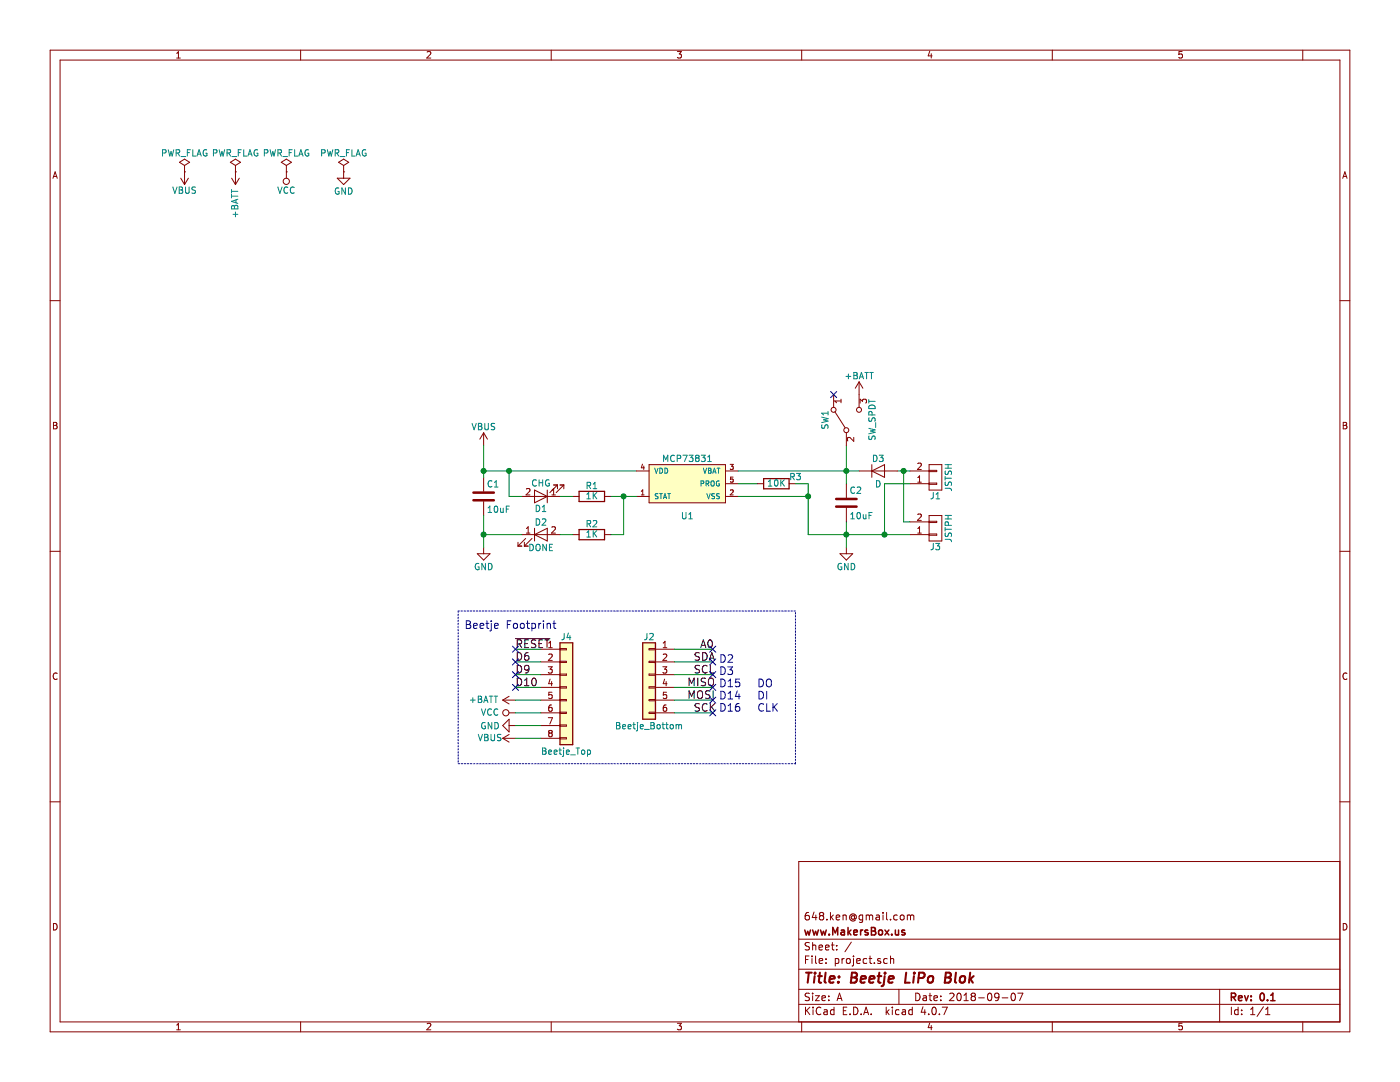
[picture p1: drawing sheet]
EESchema Schematic File Version 2
LIBS:project
LIBS:power
LIBS:device
LIBS:switches
LIBS:relays
LIBS:motors
LIBS:transistors
LIBS:conn
LIBS:linear
LIBS:regul
LIBS:74xx
LIBS:cmos4000
LIBS:adc-dac
LIBS:memory
LIBS:xilinx
LIBS:microcontrollers
LIBS:dsp
LIBS:microchip
LIBS:analog_switches
LIBS:motorola
LIBS:texas
LIBS:intel
LIBS:audio
LIBS:interface
LIBS:digital-audio
LIBS:philips
LIBS:display
LIBS:cypress
LIBS:siliconi
LIBS:opto
LIBS:atmel
LIBS:contrib
LIBS:valves
LIBS:project-cache
EELAYER 25 0
EELAYER END
$Descr A 11000 8500
encoding utf-8
Sheet 1 1
Title "Beetje LiPo Blok "
Date "2018-09-07"
Rev "0.1"
Comp "www.MakersBox.us"
Comment1 "648.ken@gmail.com"
Comment2 ""
Comment3 ""
Comment4 ""
$EndDescr
$Comp
L VBUS #PWR01
U 1 1
P 1450 1350
F 0 "#PWR01" H 1450 1200 50  0001 C CNN
F 1 "VBUS" H 1450 1500 50  0000 C CNN
F 2 "" H 1450 1350 50  0001 C CNN
F 3 "" H 1450 1350 50  0001 C CNN
	1    1450 1350
	-1   0    0    1   
$EndComp
$Comp
L GND #PWR02
U 1 1
P 2700 1350
F 0 "#PWR02" H 2700 1100 50  0001 C CNN
F 1 "GND" H 2700 1200 50  0000 C CNN
F 2 "" H 2700 1350 50  0001 C CNN
F 3 "" H 2700 1350 50  0001 C CNN
	1    2700 1350
	1    0    0    -1  
$EndComp
$Comp
L PWR_FLAG #FLG03
U 1 1
P 1450 1350
F 0 "#FLG03" H 1450 1425 50  0001 C CNN
F 1 "PWR_FLAG" H 1450 1500 50  0000 C CNN
F 2 "" H 1450 1350 50  0001 C CNN
F 3 "" H 1450 1350 50  0001 C CNN
	1    1450 1350
	1    0    0    -1  
$EndComp
$Comp
L PWR_FLAG #FLG04
U 1 1
P 2250 1350
F 0 "#FLG04" H 2250 1425 50  0001 C CNN
F 1 "PWR_FLAG" H 2250 1500 50  0000 C CNN
F 2 "" H 2250 1350 50  0001 C CNN
F 3 "" H 2250 1350 50  0001 C CNN
	1    2250 1350
	1    0    0    -1  
$EndComp
$Comp
L PWR_FLAG #FLG05
U 1 1
P 2700 1350
F 0 "#FLG05" H 2700 1425 50  0001 C CNN
F 1 "PWR_FLAG" H 2700 1500 50  0000 C CNN
F 2 "" H 2700 1350 50  0001 C CNN
F 3 "" H 2700 1350 50  0001 C CNN
	1    2700 1350
	1    0    0    -1  
$EndComp
$Comp
L +BATT #PWR06
U 1 1
P 4050 5500
F 0 "#PWR06" H 4050 5350 50  0001 C CNN
F 1 "+BATT" V 4050 5750 50  0000 C CNN
F 2 "" H 4050 5500 50  0001 C CNN
F 3 "" H 4050 5500 50  0001 C CNN
	1    4050 5500
	0    -1   -1   0   
$EndComp
$Comp
L VBUS #PWR07
U 1 1
P 4050 5800
F 0 "#PWR07" H 4050 5650 50  0001 C CNN
F 1 "VBUS" V 4050 6000 50  0000 C CNN
F 2 "" H 4050 5800 50  0001 C CNN
F 3 "" H 4050 5800 50  0001 C CNN
	1    4050 5800
	0    -1   -1   0   
$EndComp
Text Label 4050 5200 0    60   ~ 0
D6
Text Label 5500 5100 0    60   ~ 0
A0
Text Label 5450 5300 0    60   ~ 0
SCL
Text Label 5450 5200 0    60   ~ 0
SDA
Text Label 4050 5100 0    60   ~ 0
~RESET
Text Label 4050 5300 0    60   ~ 0
D9
Text Label 4050 5400 0    60   ~ 0
D10
Text Label 5450 5600 0    60   ~ 0
SCK
Text Label 5400 5500 0    60   ~ 0
MOSI
Text Label 5400 5400 0    60   ~ 0
MISO
$Comp
L GND #PWR08
U 1 1
P 4050 5700
F 0 "#PWR08" H 4050 5450 50  0001 C CNN
F 1 "GND" V 4050 5500 50  0000 C CNN
F 2 "" H 4050 5700 50  0001 C CNN
F 3 "" H 4050 5700 50  0001 C CNN
	1    4050 5700
	0    1    1    0   
$EndComp
$Comp
L Conn_01x08 J4
U 1 1
P 4450 5400
F 0 "J4" H 4450 5800 50  0000 C CNN
F 1 "Beetje_Top" H 4450 4900 50  0000 C CNN
F 2 "footprints:Beetje_Top" H 4450 5400 50  0001 C CNN
F 3 "" H 4450 5400 50  0001 C CNN
	1    4450 5400
	1    0    0    -1  
$EndComp
$Comp
L Conn_01x06 J2
U 1 1
P 5100 5300
F 0 "J2" H 5100 5600 50  0000 C CNN
F 1 "Beetje_Bottom" H 5100 4900 50  0000 C CNN
F 2 "footprints:Beetje_Bottom" H 5100 5300 50  0001 C CNN
F 3 "" H 5100 5300 50  0001 C CNN
	1    5100 5300
	-1   0    0    -1  
$EndComp
$Comp
L VCC #PWR09
U 1 1
P 2250 1350
F 0 "#PWR09" H 2250 1200 50  0001 C CNN
F 1 "VCC" H 2250 1500 50  0000 C CNN
F 2 "" H 2250 1350 50  0001 C CNN
F 3 "" H 2250 1350 50  0001 C CNN
	1    2250 1350
	-1   0    0    1   
$EndComp
$Comp
L VCC #PWR010
U 1 1
P 4050 5600
F 0 "#PWR010" H 4050 5450 50  0001 C CNN
F 1 "VCC" V 4050 5800 50  0000 C CNN
F 2 "" H 4050 5600 50  0001 C CNN
F 3 "" H 4050 5600 50  0001 C CNN
	1    4050 5600
	0    -1   -1   0   
$EndComp
$Comp
L PWR_FLAG #FLG011
U 1 1
P 1850 1350
F 0 "#FLG011" H 1850 1425 50  0001 C CNN
F 1 "PWR_FLAG" H 1850 1500 50  0000 C CNN
F 2 "" H 1850 1350 50  0001 C CNN
F 3 "" H 1850 1350 50  0001 C CNN
	1    1850 1350
	1    0    0    -1  
$EndComp
$Comp
L +BATT #PWR012
U 1 1
P 1850 1350
F 0 "#PWR012" H 1850 1200 50  0001 C CNN
F 1 "+BATT" V 1850 1600 50  0000 C CNN
F 2 "" H 1850 1350 50  0001 C CNN
F 3 "" H 1850 1350 50  0001 C CNN
	1    1850 1350
	-1   0    0    1   
$EndComp
Text Notes 5650 5600 0    60   ~ 0
D2\nD3\nD15\nD14\nD16
Text Notes 5950 5600 0    60   ~ 0
DO\nDI\nCLK
$Comp
L LED D1
U 1 1
P 4250 3900
F 0 "D1" H 4250 4000 50  0000 C CNN
F 1 "CHG" H 4250 3800 50  0000 C CNN
F 2 "footprints:R_0805_HandSoldering" H 4250 3900 50  0001 C CNN
F 3 "" H 4250 3900 50  0001 C CNN
	1    4250 3900
	-1   0    0    1   
$EndComp
$Comp
L R R1
U 1 1
P 4650 3900
F 0 "R1" V 4730 3900 50  0000 C CNN
F 1 "1K" V 4650 3900 50  0000 C CNN
F 2 "footprints:R_0805_HandSoldering" V 4580 3900 50  0001 C CNN
F 3 "" H 4650 3900 50  0001 C CNN
	1    4650 3900
	0    -1   -1   0   
$EndComp
$Comp
L C C1
U 1 1
P 3800 3900
F 0 "C1" H 3825 4000 50  0000 L CNN
F 1 "10uF" H 3825 3800 50  0000 L CNN
F 2 "footprints:C_0805" H 3838 3750 50  0001 C CNN
F 3 "" H 3800 3900 50  0001 C CNN
	1    3800 3900
	1    0    0    -1  
$EndComp
Text Notes 3650 4950 0    60   ~ 0
Beetje Footprint
$Comp
L GND #PWR013
U 1 1
P 3800 4300
F 0 "#PWR013" H 3800 4050 50  0001 C CNN
F 1 "GND" H 3800 4150 50  0000 C CNN
F 2 "" H 3800 4300 50  0001 C CNN
F 3 "" H 3800 4300 50  0001 C CNN
	1    3800 4300
	1    0    0    -1  
$EndComp
$Comp
L MCP73831 U1
U 1 1
P 5400 3800
F 0 "U1" H 5400 3550 50  0000 C CNN
F 1 "MCP73831" H 5400 4000 50  0000 C CNN
F 2 "footprints:SOT-23-5_HandSoldering" H 5400 3600 60  0001 C CNN
F 3 "" H 5400 3800 60  0000 C CNN
	1    5400 3800
	1    0    0    -1  
$EndComp
$Comp
L VBUS #PWR014
U 1 1
P 3800 3500
F 0 "#PWR014" H 3800 3350 50  0001 C CNN
F 1 "VBUS" H 3800 3650 50  0000 C CNN
F 2 "" H 3800 3500 50  0001 C CNN
F 3 "" H 3800 3500 50  0001 C CNN
	1    3800 3500
	1    0    0    -1  
$EndComp
$Comp
L LED D2
U 1 1
P 4250 4200
F 0 "D2" H 4250 4300 50  0000 C CNN
F 1 "DONE" H 4250 4100 50  0000 C CNN
F 2 "footprints:R_0805_HandSoldering" H 4250 4200 50  0001 C CNN
F 3 "" H 4250 4200 50  0001 C CNN
	1    4250 4200
	1    0    0    -1  
$EndComp
$Comp
L R R2
U 1 1
P 4650 4200
F 0 "R2" V 4730 4200 50  0000 C CNN
F 1 "1K" V 4650 4200 50  0000 C CNN
F 2 "footprints:R_0805_HandSoldering" V 4580 4200 50  0001 C CNN
F 3 "" H 4650 4200 50  0001 C CNN
	1    4650 4200
	0    -1   -1   0   
$EndComp
Wire Wire Line
	4250 5100 4050 5100
Wire Wire Line
	4050 5200 4250 5200
Wire Wire Line
	4250 5300 4050 5300
Wire Wire Line
	4250 5400 4050 5400
Wire Wire Line
	4250 5500 4050 5500
Wire Wire Line
	4250 5600 4050 5600
Wire Wire Line
	4250 5700 4050 5700
Wire Wire Line
	4250 5800 4050 5800
Wire Wire Line
	5300 5100 5600 5100
Wire Wire Line
	5300 5200 5600 5200
Wire Wire Line
	5300 5300 5600 5300
Wire Wire Line
	5300 5400 5600 5400
Wire Wire Line
	5300 5500 5600 5500
Wire Wire Line
	5300 5600 5600 5600
Wire Notes Line
	3600 6000 6250 6000
Wire Notes Line
	6250 4800 3600 4800
Wire Notes Line
	3600 4800 3600 6000
Wire Notes Line
	6250 6000 6250 4800
Wire Wire Line
	3800 4050 3800 4300
Wire Wire Line
	3800 4200 4100 4200
Wire Wire Line
	4400 4200 4500 4200
Wire Wire Line
	4800 4200 4900 4200
Wire Wire Line
	4900 4200 4900 3900
Wire Wire Line
	4800 3900 5000 3900
Connection ~ 4900 3900
Wire Wire Line
	4500 3900 4400 3900
Wire Wire Line
	3800 3700 5000 3700
Wire Wire Line
	3800 3500 3800 3750
Connection ~ 3800 3700
Connection ~ 3800 4200
Wire Wire Line
	4100 3900 4000 3900
Wire Wire Line
	4000 3900 4000 3700
Connection ~ 4000 3700
$Comp
L R R3
U 1 1
P 6100 3800
F 0 "R3" V 6150 3650 50  0000 C CNN
F 1 "10K" V 6100 3800 50  0000 C CNN
F 2 "footprints:R_0805_HandSoldering" V 6030 3800 50  0001 C CNN
F 3 "" H 6100 3800 50  0001 C CNN
	1    6100 3800
	0    -1   -1   0   
$EndComp
$Comp
L GND #PWR015
U 1 1
P 6650 4300
F 0 "#PWR015" H 6650 4050 50  0001 C CNN
F 1 "GND" H 6650 4150 50  0000 C CNN
F 2 "" H 6650 4300 50  0001 C CNN
F 3 "" H 6650 4300 50  0001 C CNN
	1    6650 4300
	1    0    0    -1  
$EndComp
Wire Wire Line
	5800 3800 5950 3800
Wire Wire Line
	6250 3800 6350 3800
Wire Wire Line
	6350 3800 6350 4200
Wire Wire Line
	6350 3900 5800 3900
Connection ~ 6350 3900
$Comp
L C C2
U 1 1
P 6650 3950
F 0 "C2" H 6675 4050 50  0000 L CNN
F 1 "10uF" H 6675 3850 50  0000 L CNN
F 2 "footprints:C_0805" H 6688 3800 50  0001 C CNN
F 3 "" H 6650 3950 50  0001 C CNN
	1    6650 3950
	1    0    0    -1  
$EndComp
$Comp
L CONN_01X02 J1
U 1 1
P 7350 3750
F 0 "J1" H 7350 3900 50  0000 C CNN
F 1 "JSTSH" V 7450 3750 50  0000 C CNN
F 2 "footprints:JST_SH_SM02B-SRSS-TB_02x1.00mm_Angled" H 7350 3750 50  0001 C CNN
F 3 "" H 7350 3750 50  0001 C CNN
	1    7350 3750
	1    0    0    1   
$EndComp
Wire Wire Line
	5800 3700 6750 3700
Wire Wire Line
	7050 3700 7150 3700
Wire Wire Line
	7150 3800 6950 3800
Wire Wire Line
	6950 3800 6950 4200
Wire Wire Line
	6350 4200 7150 4200
Wire Wire Line
	6650 4100 6650 4300
Connection ~ 6650 4200
Wire Wire Line
	6650 3500 6650 3800
Connection ~ 6650 3700
$Comp
L +BATT #PWR016
U 1 1
P 6750 3100
F 0 "#PWR016" H 6750 2950 50  0001 C CNN
F 1 "+BATT" H 6750 3250 50  0000 C CNN
F 2 "" H 6750 3100 50  0001 C CNN
F 3 "" H 6750 3100 50  0001 C CNN
	1    6750 3100
	1    0    0    -1  
$EndComp
$Comp
L CONN_01X02 J3
U 1 1
P 7350 4150
F 0 "J3" H 7350 4300 50  0000 C CNN
F 1 "JSTPH" V 7450 4150 50  0000 C CNN
F 2 "footprints:JST_PH_S2B-PH-K_02x2.00mm_Angled" H 7350 4150 50  0001 C CNN
F 3 "" H 7350 4150 50  0001 C CNN
	1    7350 4150
	1    0    0    1   
$EndComp
Connection ~ 7100 3700
Connection ~ 6950 4200
Wire Wire Line
	7100 3700 7100 4100
Wire Wire Line
	7100 4100 7150 4100
$Comp
L D D3
U 1 1
P 6900 3700
F 0 "D3" H 6900 3800 50  0000 C CNN
F 1 "D" H 6900 3600 50  0000 C CNN
F 2 "footprints:D_SOD-123F" H 6900 3700 50  0001 C CNN
F 3 "" H 6900 3700 50  0001 C CNN
	1    6900 3700
	1    0    0    -1  
$EndComp
$Comp
L SW_SPDT SW1
U 1 1
P 6650 3300
F 0 "SW1" H 6650 3470 50  0000 C CNN
F 1 "SW_SPDT" H 6650 3100 50  0000 C CNN
F 2 "footprints:SPST_SMD" H 6650 3300 50  0001 C CNN
F 3 "" H 6650 3300 50  0001 C CNN
	1    6650 3300
	0    -1   -1   0   
$EndComp
NoConn ~ 6550 3100
NoConn ~ 5600 5600
NoConn ~ 5600 5500
NoConn ~ 5600 5400
NoConn ~ 5600 5300
NoConn ~ 5600 5200
NoConn ~ 5600 5100
NoConn ~ 4050 5100
NoConn ~ 4050 5200
NoConn ~ 4050 5300
NoConn ~ 4050 5400
$EndSCHEMATC
